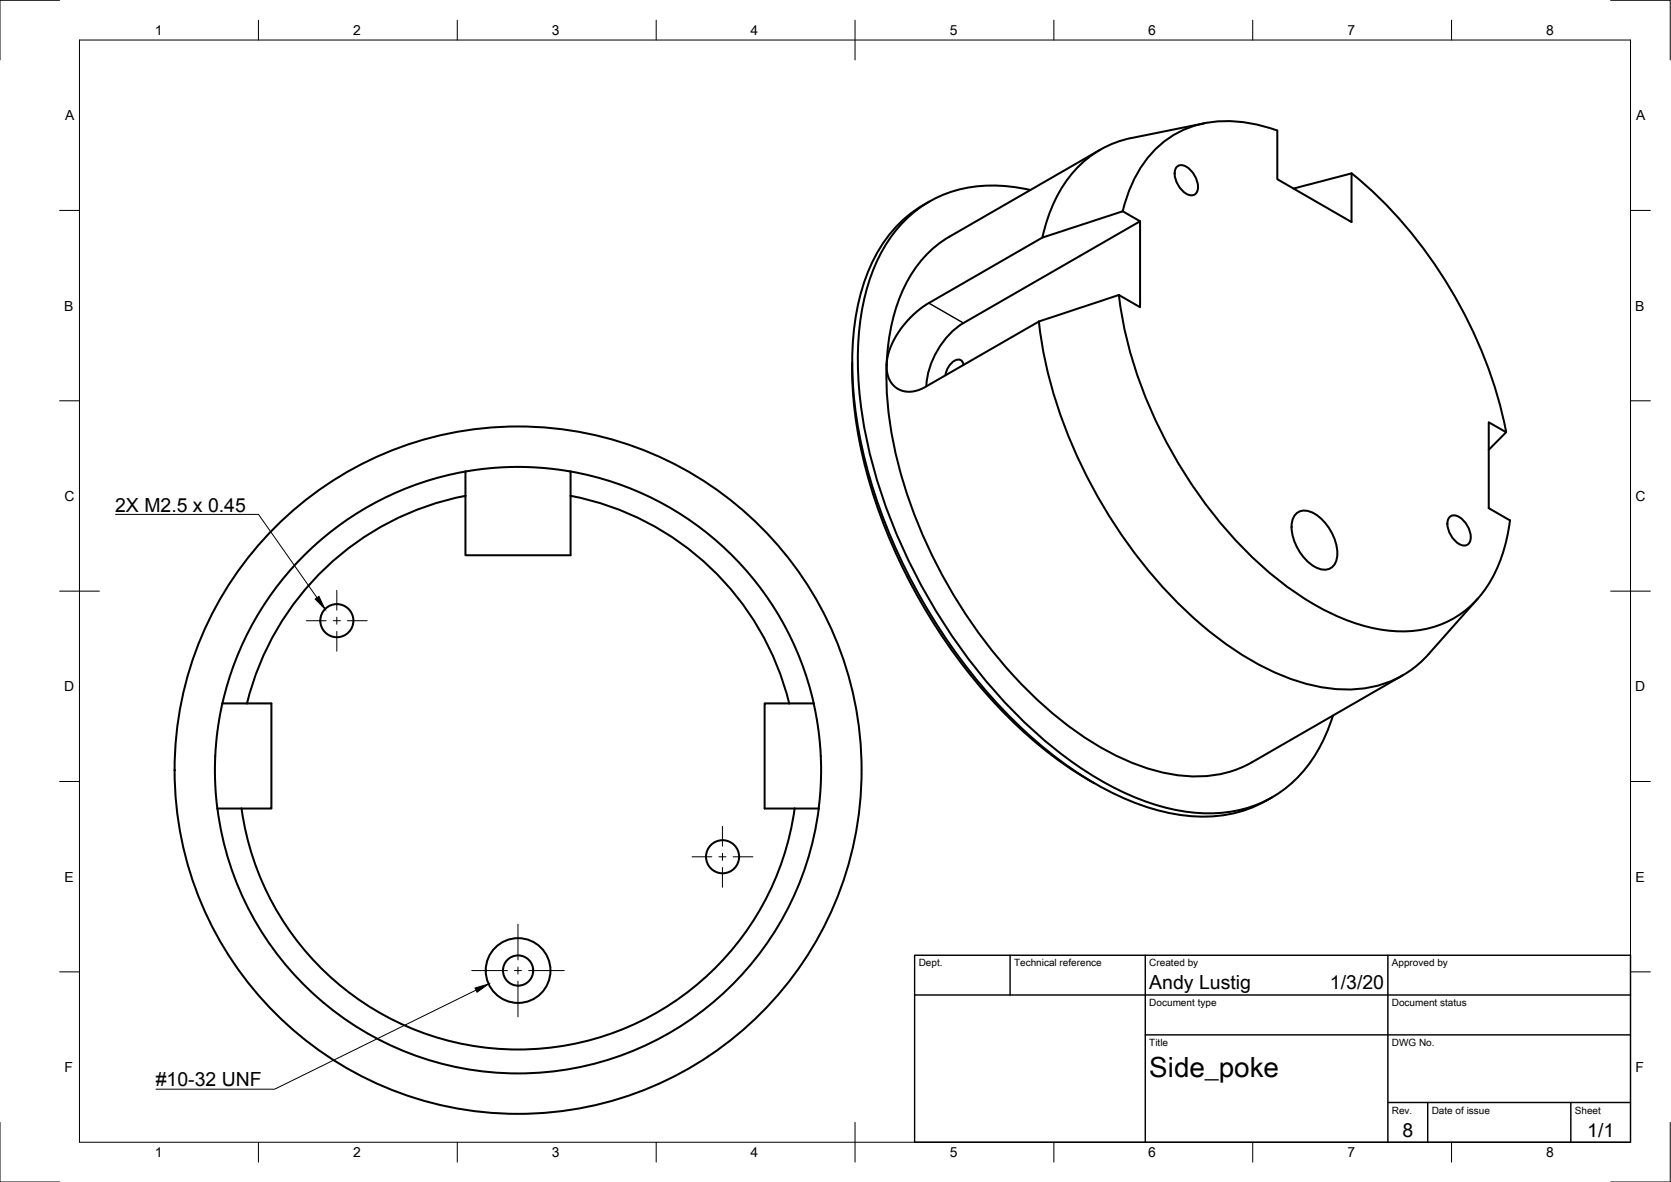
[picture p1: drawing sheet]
<svg xmlns="http://www.w3.org/2000/svg" width="420mm" height="297mm" viewBox="0 0 420 297" stroke-linecap="round" stroke-linejoin="round" font-family="sans-serif">
<!-- layer: Visible -->
<g fill="none" stroke="#000" stroke-width=".51">
<path d="M276.6 37.6l-37.9 21.9a30.7 30.7 0 0 0-13.7 18.9l-1.4 6.3-.7 6.9M284.6 34.7a27.3 27.3 0 0 0-19.9 17 43.7 43.7 0 0 0-2.6 8M302.8 31l-18.2 3.7M233.7 50.7a33.5 33.5 0 0 0-16.3 19.9 73.6 73.6 0 0 0-2 34.5 140.4 140.4 0 0 0 29.7 65.1 109.1 109.1 0 0 0 34 28.8 51.4 51.4 0 0 0 26.3 6.1 31.3 31.3 0 0 0 14.4-4.7M259.1 47.7a34.5 34.5 0 0 0-26.6 3.7 35 35 0 0 0-13.9 19.2 72 72 0 0 0-2.2 31.1 138.7 138.7 0 0 0 27.8 64.8 113.3 113.3 0 0 0 33.6 30.2 54 54 0 0 0 26.8 7.7 30.6 30.6 0 0 0 28-18.2l1.4-3.1 1.2-3.3M262.1 59.7l20.2-6.6 4.4 2.5-44.4 25.6a20.7 20.7 0 0 0-9.4 15.9M262.1 59.7l-28.8 16.6-2.7 1.9-2.8 2.9-2.6 3.6-1.6 3.4-.7 3.5M286.7 55.6v21.6l-5.4-3.1-20.1 6.7M296 41.8a2.63 2.63 0 0 1 3.4 1 5.5 5.5 0 0 1 1.5 5.5 2.01 2.01 0 0 1-3.2 0 5.8 5.8 0 0 1-2.1-6zM339.8 43.6l-14.6 3.8M339.8 43.6v12.2l-18.6-10.8v-12.2a31.6 31.6 0 0 0-24 0 26.8 26.8 0 0 0-13.5 15.6l-1.4 4.7M339.8 43.6a114.9 114.9 0 0 1 38.9 65"/>
<path d="M281.3 74.1a112.4 112.4 0 0 0 23.7 54.9 88.7 88.7 0 0 0 28.6 24.6 39.9 39.9 0 0 0 22.5 4.9 25 25 0 0 0 20.5-16 42.9 42.9 0 0 0 3.1-11.7l-5.4-3.1v-21.6l4.4 2.5-4.4 4.4M214.3 91.2a111.4 111.4 0 0 0 10.1 45.9 137.2 137.2 0 0 0 37.3 50.5 94.7 94.7 0 0 0 13.4 9.2M222.9 91.6a99.7 99.7 0 0 0 9.5 43.7 122.3 122.3 0 0 0 35.6 46.6 62.5 62.5 0 0 0 26.3 12.6 30.1 30.1 0 0 0 20.5-2.9l37.9-21.9M242.3 91.7a1.35 1.35 0 0 0-.8-1.3 1.35 1.35 0 0 0-1.5 .3l-.9 .7-.8 1.1-.6 1.8M261.2 80.8a120.9 120.9 0 0 0 23.5 57.4 101.1 101.1 0 0 0 31.1 28.4 46 46 0 0 0 25.6 6.6 26.2 26.2 0 0 0 17.9-8.9l12.3-13.8M261.2 80.8l-28.8 16.6-1.6 .7-1.5 .3h-1.6l-1.2-.3-1.4-.8-1.1-1.2-.6-1.3-.4-1.5-.1-1.7M117 118.5l6.7-.9 5.6-.3 7.5 .3 6.6 .9 .1 6.1M117 118.5v6.1M117.1 118.5a76.2 76.2 0 0 0-61.2 58.3M143.5 118.5a76.2 76.2 0 0 1 61.1 58.3M117 124.6v14.9h26.5v-14.9M117.1 124.6a70.2 70.2 0 0 0-55 52.2"/>
<path d="M143.5 124.6a70.2 70.2 0 0 1 54.9 52.2M325.9 129.1a3.7 3.7 0 0 1 4.6 0 12.3 12.3 0 0 1 5.7 11 3.2 3.2 0 0 1-4.8 2.7 12.1 12.1 0 0 1-6.6-11.4l.2-.9zM364.6 129.9a2.63 2.63 0 0 1 3.4 .9 5.5 5.5 0 0 1 1.5 5.5 2.01 2.01 0 0 1-3.2 0 5.8 5.8 0 0 1-2.1-6zM62.1 176.8h-6.2l-1.1 5.8-.7 7.2v7l.6 6.4h6M62.1 176.8h6.1v26.4h-7.5M204.6 176.8h-12.3v26.4h13.5M204.6 176.8l1.1 5.8 .7 7.2v7l-.6 6.4M60.7 203.2a70.2 70.2 0 0 0 69.6 60.5 70.2 70.2 0 0 0 69.5-60.5M205.9 203.2a76.2 76.2 0 0 1-75.6 66.6 76.2 76.2 0 0 1-75.6-66.6"/>
<circle cx="84.7" cy="156" r="4.2"/>
<circle cx="130.3" cy="193.5" r="86.4"/>
<circle cx="181.7" cy="215.3" r="4.2"/>
<circle cx="130.3" cy="243.9" r="3.8"/>
<circle cx="130.3" cy="243.9" r="8.1"/>
</g>
<!-- layer: Visible Narrow -->
<path d="M233.5 76.2l8.8 5" fill="none" stroke="#000" stroke-width=".36"/>
<!-- layer: Border -->
<g fill="none" stroke="#000" stroke-width=".25">
<path d="M15 .1h-15v15M20 10.1h390v276.9h-390zM65 5.1v5M115 5.1v5M165 5.1v5M215 5.1v10M265 5.1v5M315 5.1v5M365 5.1v5M405 .1h15v15M15 52.9h5M410 52.9h5"/>
<path d="M15 100.7h5M410 100.7h5M15 148.6h10M405 148.6h10M15 196.4h5M410 196.4h5M15 244.2h5M410 244.2h5M0 282.1v14.9h15M65 287v5M115 287v5M165 287v5"/>
<path d="M215 282.1v9.9M265 287v5M315 287v5M365 287v5M420 282.1v14.9h-15"/>
</g>
<!-- layer: TitleBlock -->
<path d="M230 240.1h180v46.9h-180zM230 250h180M254 240.1v9.9M288 240.1v46.9M349 240.1v46.9M288 260.1h122M349 277.1h61M359 277.1v9.9M395 277.1v9.9" fill="none" stroke="#000" stroke-width=".36"/>
<!-- layer: Center Lines -->
<g fill="none" stroke="#000" stroke-width=".25">
<path d="M77 156h5M83.8 156h1.8M84.7 148.3v5M84.7 155.1v1.8M84.7 158.7v4.9M87.4 156h4.9M174 215.3h5M180.8 215.3h1.7M181.7 207.7v4.9M181.7 214.4v1.8M181.7 218v5M184.3 215.3h5"/>
<path d="M130.2 232.3v8.9M118.6 243.9h9M129.3 243.9h1.8M130.2 243v1.8M130.2 246.6v8.9M132.9 243.9h9"/>
</g>
<!-- layer: Annotations -->
<path d="M79.2 150.5l1-.6 1.5 3.2zM119.4 248.3l3.5-1-2.9 2.1z" fill="#000" stroke="#000" stroke-width=".25"/>
<path d="M29 129.3h36l14.7 20.9M119.7 248.8l-50.6 24.9h-29.9" fill="none" stroke="#000" stroke-width=".25"/>
<text font-size="7" x="289" y="270.6">Side_poke</text>
<g font-size="4.9">
<text x="29" y="128.6">2X M2.5 x 0.45</text>
<text x="289" y="248.5">Andy Lustig</text>
<text x="334.4" y="248.5">1/3/20</text>
<text x="39.2" y="273">#10-32 UNF</text>
<text x="352.6" y="285.7">8</text>
<text x="399.1" y="285.7">1/1</text>
</g>
<g font-size="3.5">
<text x="39" y="8.8">1</text>
<text x="88.8" y="8.8">2</text>
<text x="138.8" y="8.8">3</text>
<text x="188.7" y="8.8">4</text>
<text x="238.8" y="8.8">5</text>
<text x="288.7" y="8.8">6</text>
<text x="338.8" y="8.8">7</text>
<text x="388.8" y="8.8">8</text>
<text x="16.4" y="30.2">A</text>
<text x="411.4" y="30.2">A</text>
<text x="16.2" y="78">B</text>
<text x="411.2" y="78">B</text>
<text x="16.2" y="125.9">C</text>
<text x="411.2" y="125.9">C</text>
<text x="16.2" y="173.7">D</text>
<text x="411.2" y="173.7">D</text>
<text x="16.2" y="221.6">E</text>
<text x="411.2" y="221.6">E</text>
<text x="16.2" y="269.4">F</text>
<text x="411.2" y="269.4">F</text>
<text x="39" y="290.8">1</text>
<text x="88.8" y="290.8">2</text>
<text x="138.8" y="290.8">3</text>
<text x="188.7" y="290.8">4</text>
<text x="238.8" y="290.8">5</text>
<text x="288.7" y="290.8">6</text>
<text x="338.8" y="290.8">7</text>
<text x="388.8" y="290.8">8</text>
</g>
<g font-size="2.5">
<text x="231" y="242.9">Dept.</text>
<text x="255" y="242.9">Technical reference</text>
<text x="289" y="242.9">Created by</text>
<text x="350" y="242.9">Approved by</text>
<text x="289" y="252.8">Document type</text>
<text x="350" y="252.8">Document status</text>
<text x="289" y="262.9">Title</text>
<text x="350" y="262.9">DWG No.</text>
<text x="350" y="279.9">Rev.</text>
<text x="360" y="279.9">Date of issue</text>
<text x="396" y="279.9">Sheet</text>
</g>
</svg>
